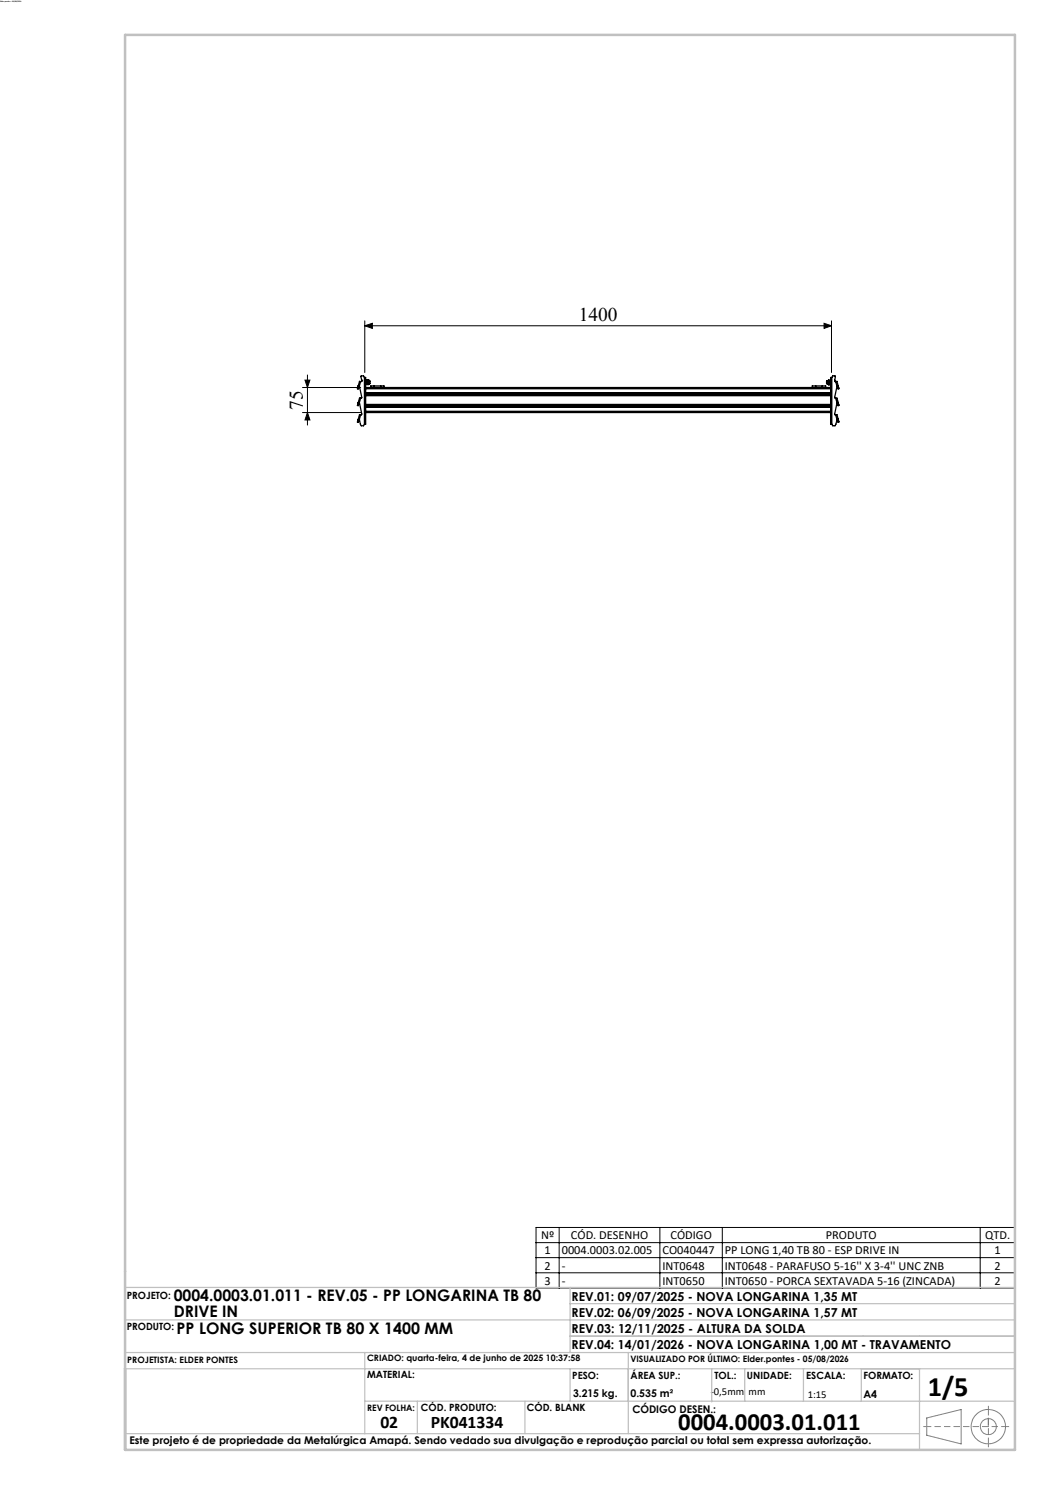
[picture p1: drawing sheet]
<svg xmlns="http://www.w3.org/2000/svg" width="210mm" height="297mm" viewBox="0 0 210 297" stroke-linecap="round" stroke-linejoin="round" font-family="sans-serif">
<g fill="none" stroke="#000" stroke-width=".25">
<path d="M71.5 77.6v.1l.2 .1v-.2M71.5 77.6h.2M71.6 77.3h.2M71.6 77.3l-.1 .3M71.6 77.2h.2M71.6 77.2v.1M71.8 77.3l-.1 .3M71.8 77.2l.1 .1M71.8 77.2v.1M71.9 77.3l.5 2.2-.3 .2M72.1 79.7l-.2-.1-.3 .9M72.1 76.3h-.2l-.3 .9"/>
<path d="M72.1 79.7l-.2 .9M72.1 76.3l-.2 1M72.3 76.2v.1M72.3 76.1v.1M72.3 76.1h.1M72.9 75.5h.2v2.2M72.9 75.5l-.2-.3h-.5l.2 1-.3 .1M72.9 75.5v9.3M73.1 78.8v.1M73.1 79.1h.1M73.1 78.6h93zM73.1 76.1h.4"/>
<path d="M73.1 76.9h.4M73.1 77.7v1.1M73.1 78.9v2.2M73.1 77.5h1.1M73.1 78.8h93M73.1 78.9h93M73.1 79.1h93M73.1 77.7h93M73.2 76.4v.1zM73.2 76.1h.1M73.2 76.9h.1M73.2 76.5h.3"/>
<path d="M73.5 76.1l.1 .2M73.5 76.5l.1 .2M73.5 76.1h.1M73.5 76.9h.1M73.6 76.1h.1M73.6 76.9h.1M73.6 76.3l-.1 .2M73.6 76.3v.4M73.6 76.7l-.1 .2M73.6 76.1v.2M73.6 76.7v.2M73.6 76.1v.8"/>
<path d="M73.6 76.7h.1M73.6 76.3h.1M73.7 76.7h.1M73.7 76.2h.1M73.7 76.2v.5M73.7 76.2v.1M73.7 76.2l-.1 .1M73.7 76.3v.4M73.8 76.2v.1M73.8 76.3v.4M73.8 76.7h.1M73.8 76.2h.1"/>
<path d="M73.8 76.2v.5M73.8 76.2l.1 .1M73.9 76.3v.4M73.9 76.7h-.1M73.9 76.7h.1M73.9 76.2v.5M73.9 76.2v.1M74.2 77.5h.6M74.8 77.2h-.6v.3M74.8 77.5h1.3M74.8 77.2h1.3M74.8 77.2v.3"/>
<path d="M76.1 77.5h.7M76.1 77.2h.7v.3M76.1 77.2v.3M76.8 77.5h85.7M162.5 77.5h.6M163.1 77.2h-.6v.3M163.1 77.2v.3M163.1 77.5h1.4M163.1 77.2h1.4M164.5 77.5h.6M164.5 77.2h.6v.3M164.5 77.2v.3"/>
<path d="M165.1 77.5h1M165.3 76.2v.5M165.3 76.2l.1 .1M165.4 76.3v.4M165.4 76.7h.1M165.4 76.7h-.1M165.4 76.2v.5M165.4 76.2h.1M165.4 76.2v.1M165.5 76.2v.5M165.5 76.2v.1M165.5 76.3v.4"/>
<path d="M165.5 76.7h.1M165.5 76.2h.1M165.5 76.2l.1 .1M165.6 76.3v.4M165.6 76.7h-.1M165.6 76.7h.1M165.6 76.2v.5M165.6 76.2v.1M165.6 76.2h.1M165.6 76.2l.1 .1M165.7 76.3h.1M165.7 76.7h.1"/>
<path d="M165.7 76.9h.1M165.7 76.3v.4M165.7 76.9h.4M165.7 76.7h-.1M165.7 76.4v.1M165.7 76.8v.1M165.7 76.1h.1M165.7 76.1v.8M165.7 76.4h.4M166.1 76.4v.3M166.1 76.9h.1M166.1 76.1h.1"/>
<path d="M166.1 76.7v.2M166.1 76.3v.1M166.1 76.3v.4M166.1 76.1v.2M166.1 76.8v.1M166.1 76.1h-.4v.8M166.1 78.8v.1M166.1 79.1h.1M166.1 77.7v1.1M166.1 78.9v2.2M166.4 75.5h-.3v2.2M166.4 75.5l.1-.3h.5l-.1 1 .2 .1"/>
<path d="M166.4 75.5v9.3M166.9 76.1l.1 .1M166.9 76l.1 .1M167 76.2v.1M167 76.1v.1M167.1 76.3h.3l.2 .9M167.1 79.7l.3-.1 .2 .9M167.1 76.3l.3 1M167.1 79.7l.3 .9M167.4 77.3l-.5 2.2 .2 .2M167.4 77.2v.1M167.5 77.2v.1"/>
<path d="M167.5 77.3l.1 .3M167.6 77.2h-.2M167.6 77.2v.1M167.6 77.3h-.1M167.6 77.3l.1 .3M167.7 77.6l.1 .1-.2 .1v-.2M167.7 77.6h-.1M71.5 84.2v.2l.2 .1v-.2M71.5 80.9v.2h.1l.1-.2M71.5 84.2l.2 .1M71.5 80.9h.2M71.6 80.6h.2"/>
<path d="M71.6 83.9l.2 .1M71.6 80.6l-.1 .3M71.6 83.9l-.1 .3M71.6 80.5l.2 .1M71.6 83.9h.2M71.6 80.5v.1M71.6 83.9h.1M71.8 80.6l-.1 .3M71.8 84l-.1 .3M71.8 80.6h.1M71.8 83.9h.1M71.8 83.9v.1"/>
<path d="M71.9 80.6l.5 2.2-.3 .2M71.9 83.9l.3 1.3h.5l.2-.4M72.1 83l-.2-.1-.3 1M72.1 83l-.2 .9M73.1 81.1v.1M73.1 81.4l93 .1zM73.1 80.9h.1M73.1 82.3v2.5h-.2M73.1 81.2v1.1M73.1 81.1h93M73.1 81.2h93M73.1 80.9h93"/>
<path d="M73.1 82.3h93M73.1 82.5h93M166.1 81.1v.1M166.1 80.9h.1M166.1 82.3v2.5h.3M166.1 81.2v1.1M167.1 83l.3-.1 .2 1M167.1 83l.3 .9M167.4 80.6h.1M167.4 80.6l-.5 2.2 .2 .2M167.4 83.9l-.4 1.3h-.5l-.1-.4M167.4 83.9h.1"/>
<path d="M167.5 83.9v.1M167.5 80.6h.1M167.5 84l.1 .3M167.5 80.6l.1 .3M167.6 83.9h-.2M167.6 80.5l-.2 .1M167.6 83.9h.1M167.6 80.5v.1M167.6 83.9l-.1 .1M167.6 80.6h-.1M167.6 83.9l.1 .3M167.6 80.6l.1 .3"/>
<path d="M167.7 84.2l.1 .2-.2 .1v-.2M167.7 80.9l.1 .2h-.2v-.2M167.7 84.2l-.1 .1M167.7 80.9h-.1"/>
</g>
<g fill="none" stroke="#000" stroke-width=".2">
<path d="M60.5 77.5h11.6M61 76h1l-.5 1.5zM61.5 75v10M73 65.2l1.5-.5v1zM73 64.2v10.3M73 65.2h93.3M164.8 64.7l1.5 .5-1.5 .5zM166.3 64.2v10.3M60.5 82.5h11.6M61.5 82.5l.5 1.5h-1zM107.2 245.5h95.9v12.1h-95.9zM107.2 248.5h95.9"/>
<path d="M107.2 251.5h95.9M107.2 254.6h95.9M111.8 245.5v12.1M132 245.5v12.1M144.5 245.5v12.1M196 245.5v12.1"/>
</g>
<g fill="none" stroke="#808080" stroke-width=".2">
<path d="M185.3 283.6l6.9-1.7v6.9l-6.9-1.7zM197.7 283.6v1.7"/>
<circle cx="197.7" cy="285.3" r="3.4"/>
<circle cx="197.7" cy="285.3" r="1.61"/>
</g>
<path d="M185.4 285.3h15.7M185.4 285.3h-.7M197.7 281.9v-.7M197.7 288.7v.8M201.1 285.3h.7" fill="none" stroke="#808080" stroke-width=".2" stroke-dasharray="1.3 .6" stroke-dashoffset=".4" stroke-linecap="butt"/>
<path d="M197.7 288.7v-6.8" fill="none" stroke="#808080" stroke-width=".2" stroke-dasharray="1.3 .6" stroke-dashoffset=".1" stroke-linecap="butt"/>
<path d="M163 270.5h40" fill="none" stroke="#c0c0c0" stroke-width=".2"/>
<g fill="none" stroke="#c0c0c0" stroke-width=".25">
<path d="M25 257.5h178M114 257.5v13M25 273.8h178M25 270.5h178M25 264h178M73 270.5v16.2M114 260.7h89M114 273.8v6.4M114 267.2h89M125.7 270.5v16.2M127.8 267.2v.1M142.3 273.9v6.5"/>
<path d="M145.3 267.2v.1M148.9 273.8v6.4M160.7 267.2v.1M160.7 273.8v6.4M172.3 273.8v6.4M172.6 267.2v.1M183.9 267.2v.1M183.9 273.8v16.2M25 286.7h158.9M73 280.2h130M83.5 280.2v6.5M105 280.2v6.5"/>
</g>
<path d="M25 290h178" fill="none" stroke="#c0c0c0" stroke-width=".35"/>
<path d="M25 7h178v283h-178z" fill="none" stroke="#c0c0c0" stroke-width=".5"/>
<g fill="#000">
<path d="M61 76h1l-.5 1.5zM61.5 82.5l.5 1.5h-1z"/>
<path d="M73 65.2l1.5-.5v1zM164.8 64.7l1.5 .5-1.5 .5z"/>
</g>
<text font-size="5.6" x="185.6" y="279.2">1/5</text>
<text font-size="4.9" x="135.6" y="286.1">0004.0003.01.011</text>
<g font-size="3.9">
<text x="115.8" y="64.2">1400</text>
<text x="60.6" y="81.9" transform="rotate(-90 60.6 81.9)">75</text>
</g>
<g font-size="3.5">
<text x="76.1" y="285.6">02</text>
<text x="86.1" y="285.6">PK041334</text>
</g>
<g font-size="3.2">
<text x="34.8" y="260.3">0004.0003.01.011 - REV.05 - PP LONGARINA TB 80</text>
<text x="34.8" y="263.4">DRIVE IN</text>
<text x="35.3" y="266.7">PP LONG SUPERIOR TB 80 X 1400 MM</text>
</g>
<g font-size="2.5">
<text x="108.2" y="247.9">Nº</text>
<text x="108.9" y="250.9">1</text>
<text x="112.4" y="250.9">0004.0003.02.005</text>
<text x="114.2" y="247.9">CÓD. DESENHO</text>
<text x="132.5" y="250.9">CO040447</text>
<text x="134.1" y="247.9">CÓDIGO</text>
<text x="145" y="250.9">PP LONG 1,40 TB 80 - ESP DRIVE IN</text>
<text x="165.2" y="247.9">PRODUTO</text>
<text x="197.1" y="247.9">QTD.</text>
<text x="198.9" y="250.9">1</text>
<text x="108.9" y="253.9">2</text>
<text x="108.9" y="256.9">3</text>
<text x="112.4" y="253.9">-</text>
<text x="112.4" y="256.9">-</text>
<text x="132.5" y="253.9">INT0648</text>
<text x="132.5" y="256.9">INT0650</text>
<text x="145" y="253.9">INT0648 - PARAFUSO 5-16'' X 3-4'' UNC ZNB</text>
<text x="145" y="256.9">INT0650 - PORCA SEXTAVADA 5-16 (ZINCADA)</text>
<text x="198.9" y="253.9">2</text>
<text x="198.9" y="256.9">2</text>
<text x="114.3" y="260.1">REV.01: 09/07/2025 - NOVA LONGARINA 1,35 MT</text>
<text x="114.3" y="263.4">REV.02: 06/09/2025 - NOVA LONGARINA 1,57 MT</text>
<text x="114.3" y="266.6">REV.03: 12/11/2025 - ALTURA DA SOLDA</text>
<text x="114.3" y="269.8">REV.04: 14/01/2026 - NOVA LONGARINA 1,00 MT - TRAVAMENTO</text>
</g>
<g font-size="2.1">
<text x="114.6" y="279.3">3.215 kg.</text>
<text x="126.1" y="279.3">0.535 m²</text>
<text x="142.1" y="279.1">-0,5mm</text>
<text x="149.7" y="279.1">mm</text>
<text x="161.5" y="279.5">1:15</text>
<text x="172.7" y="279.6">A4</text>
<text x="126.5" y="282.6">CÓDIGO DESEN.:</text>
<text x="25.9" y="288.8">Este projeto é de propriedade da Metalúrgica Amapá. Sendo vedado sua divulgação e reprodução parcial ou total sem expressa autorização.</text>
</g>
<g font-size="2">
<text x="25.3" y="259.7">PROJETO:</text>
<text x="25.3" y="266.1">PRODUTO:</text>
<text x="73.4" y="275.7">MATERIAL:</text>
<text x="114.5" y="275.8">PESO:</text>
<text x="126.1" y="275.8">ÁREA SUP.:</text>
<text x="142.9" y="275.8">TOL.:</text>
<text x="149.4" y="275.8">UNIDADE:</text>
<text x="161.2" y="275.8">ESCALA:</text>
<text x="172.7" y="275.8">FORMATO:</text>
<text x="84.2" y="282.2">CÓD. PRODUTO:</text>
<text x="105.4" y="282.2">CÓD. BLANK</text>
</g>
<g font-size="1.8">
<text x="25.5" y="272.5">PROJETISTA: ELDER PONTES</text>
<text x="73.4" y="272.2">CRIADO: quarta-feira, 4 de junho de 2025 10:37:58</text>
<text x="126.1" y="272.3">VISUALIZADO POR ÚLTIMO: Elder.pontes - 05/08/2026</text>
<text x="73.4" y="282.2">REV FOLHA:</text>
</g>
<text font-size=".4" x="0" y=".3">Elder.pontes - 05/08/2026</text>
</svg>
